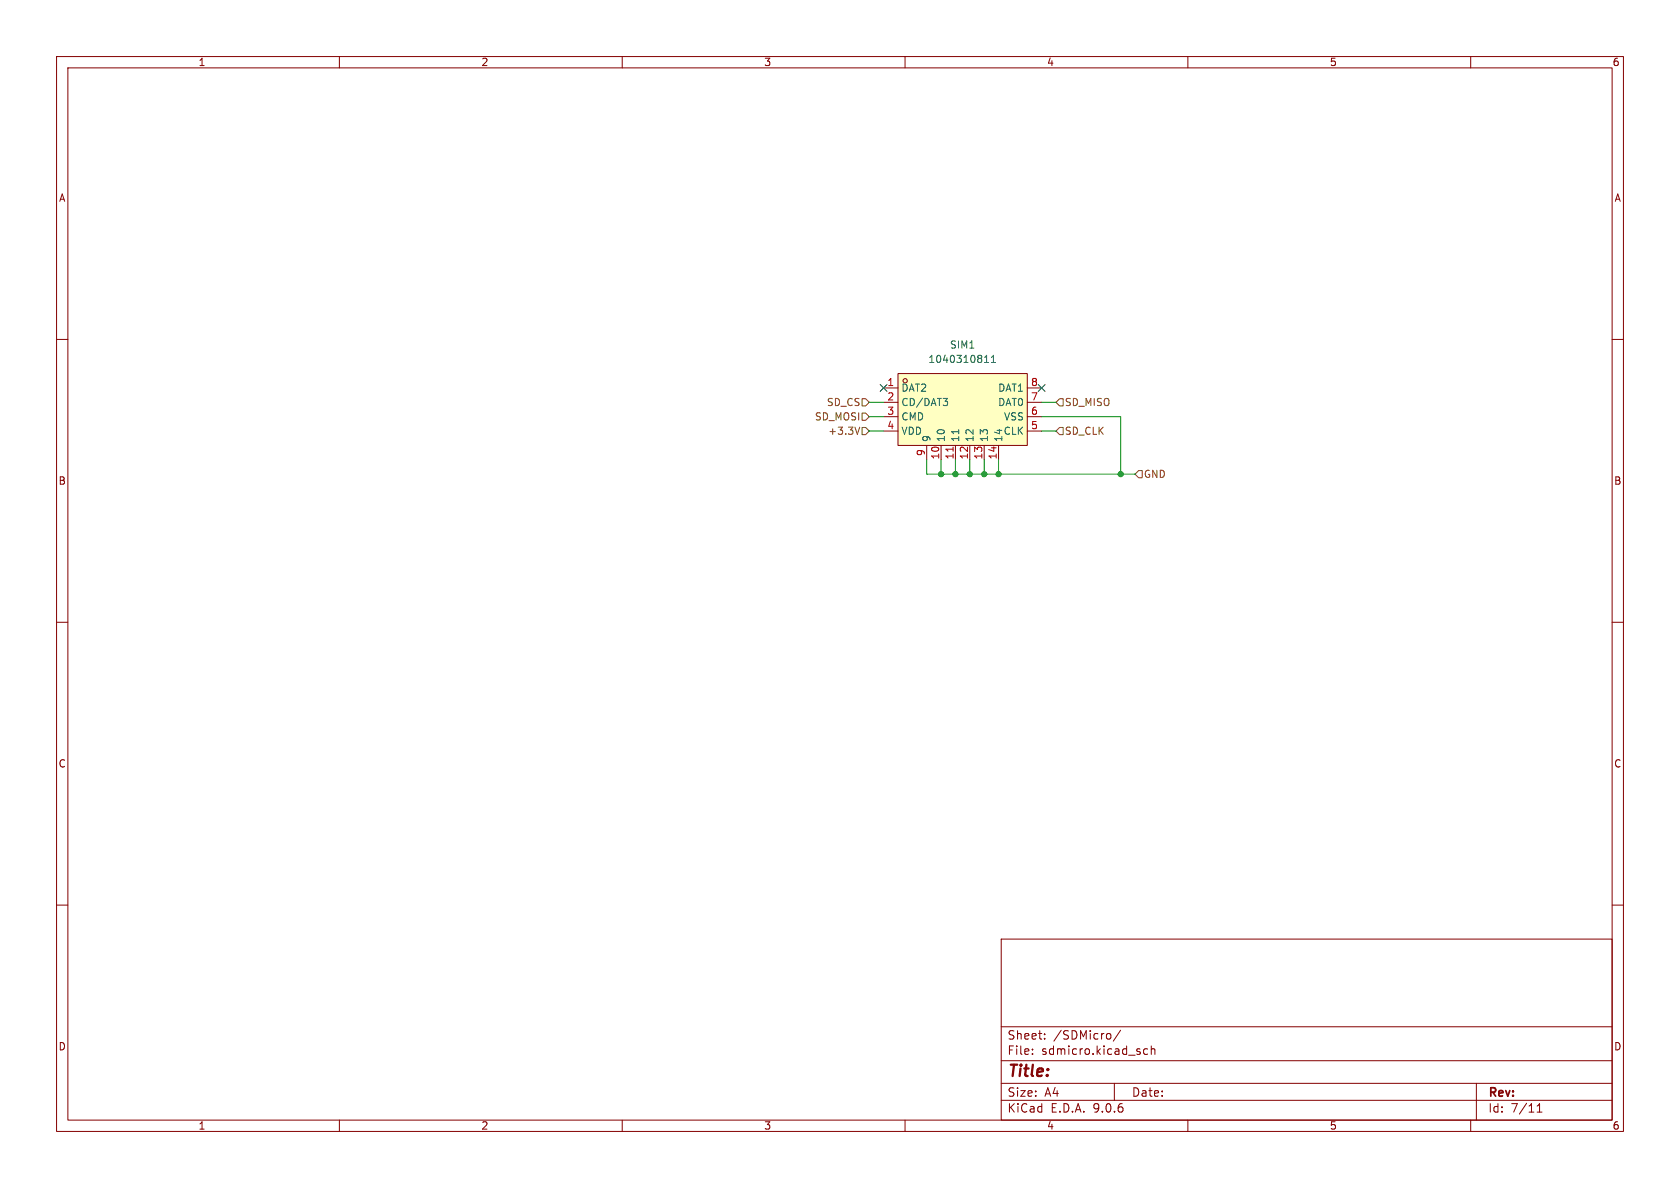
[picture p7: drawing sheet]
(kicad_sch
 (version 20250114)
 (generator "eeschema")
 (generator_version "9.0")
 (paper "A4")
 (lib_symbols
  (symbol "Library:1040310811" (exclude_from_sim no) (in_bom yes) (on_board yes)
   (property "Reference" "SIM" (at 0 10.16 0) (effects (font (size 1.27 1.27))))
   (property "Value" "1040310811" (at 0 -12.7 0) (effects (font (size 1.27 1.27))))
   (property "Footprint" "Library:SIM-SMD_8P-1040310811" (at 0 -15.24 0) (effects (font (size 1.27 1.27)) (hide yes)))
   (property "Datasheet" "https://www.lcsc.com/datasheet/C585350.pdf" (at 0 -17.78 0) (effects (font (size 1.27 1.27)) (hide yes)))
   (property "Description" "" (at 0 0 0) (effects (font (size 1.27 1.27)) (hide yes)))
   (property "Manufacturer" "MOLEX" (at 0 -20.32 0) (effects (font (size 1.27 1.27)) (hide yes)))
   (property "MPN" "1040310811" (at 0 -22.86 0) (effects (font (size 1.27 1.27)) (hide yes)))
   (property "LCSC Part" "C585350" (at 0 -25.4 0) (effects (font (size 1.27 1.27)) (hide yes)))
   (symbol "1040310811_0_1"
    (rectangle (start -11.43 7.62) (end 11.43 -5.08) (stroke (width 0) (type default)) (fill (type background)))
    (circle (center -10.16 6.35) (radius 0.38) (stroke (width 0) (type default)) (fill (type none)))
    (pin unspecified line (at -13.97 5.08 0) (length 2.54) (name "DAT2" (effects (font (size 1.27 1.27)))) (number "1" (effects (font (size 1.27 1.27)))))
    (pin unspecified line (at -13.97 2.54 0) (length 2.54) (name "CD/DAT3" (effects (font (size 1.27 1.27)))) (number "2" (effects (font (size 1.27 1.27)))))
    (pin unspecified line (at -13.97 0 0) (length 2.54) (name "CMD" (effects (font (size 1.27 1.27)))) (number "3" (effects (font (size 1.27 1.27)))))
    (pin unspecified line (at -13.97 -2.54 0) (length 2.54) (name "VDD" (effects (font (size 1.27 1.27)))) (number "4" (effects (font (size 1.27 1.27)))))
    (pin unspecified line (at -6.35 -7.62 90) (length 2.54) (name "9" (effects (font (size 1.27 1.27)))) (number "9" (effects (font (size 1.27 1.27)))))
    (pin unspecified line (at -3.81 -7.62 90) (length 2.54) (name "10" (effects (font (size 1.27 1.27)))) (number "10" (effects (font (size 1.27 1.27)))))
    (pin unspecified line (at -1.27 -7.62 90) (length 2.54) (name "11" (effects (font (size 1.27 1.27)))) (number "11" (effects (font (size 1.27 1.27)))))
    (pin unspecified line (at 1.27 -7.62 90) (length 2.54) (name "12" (effects (font (size 1.27 1.27)))) (number "12" (effects (font (size 1.27 1.27)))))
    (pin unspecified line (at 3.81 -7.62 90) (length 2.54) (name "13" (effects (font (size 1.27 1.27)))) (number "13" (effects (font (size 1.27 1.27)))))
    (pin unspecified line (at 6.35 -7.62 90) (length 2.54) (name "14" (effects (font (size 1.27 1.27)))) (number "14" (effects (font (size 1.27 1.27)))))
    (pin unspecified line (at 13.97 5.08 180) (length 2.54) (name "DAT1" (effects (font (size 1.27 1.27)))) (number "8" (effects (font (size 1.27 1.27)))))
    (pin unspecified line (at 13.97 2.54 180) (length 2.54) (name "DAT0" (effects (font (size 1.27 1.27)))) (number "7" (effects (font (size 1.27 1.27)))))
    (pin unspecified line (at 13.97 0 180) (length 2.54) (name "VSS" (effects (font (size 1.27 1.27)))) (number "6" (effects (font (size 1.27 1.27)))))
    (pin unspecified line (at 13.97 -2.54 180) (length 2.54) (name "CLK" (effects (font (size 1.27 1.27)))) (number "5" (effects (font (size 1.27 1.27))))))
   (embedded_fonts no)))
 (junction
  (at 173.99 83.82)
  (diameter 0)
  (color 0 0 0 0))
 (junction
  (at 198.12 83.82)
  (diameter 0)
  (color 0 0 0 0))
 (junction
  (at 176.53 83.82)
  (diameter 0)
  (color 0 0 0 0))
 (junction
  (at 166.37 83.82)
  (diameter 0)
  (color 0 0 0 0))
 (junction
  (at 168.91 83.82)
  (diameter 0)
  (color 0 0 0 0))
 (junction
  (at 171.45 83.82)
  (diameter 0)
  (color 0 0 0 0))
 (no_connect
  (at 156.21 68.58))
 (no_connect
  (at 184.15 68.58))
 (wire
  (pts (xy 184.15 73.66) (xy 198.12 73.66))
  (stroke (width 0) (type default)))
 (wire
  (pts (xy 198.12 73.66) (xy 198.12 83.82))
  (stroke (width 0) (type default)))
 (wire
  (pts (xy 171.45 81.28) (xy 171.45 83.82))
  (stroke (width 0) (type default)))
 (wire
  (pts (xy 176.53 83.82) (xy 198.12 83.82))
  (stroke (width 0) (type default)))
 (wire
  (pts (xy 168.91 81.28) (xy 168.91 83.82))
  (stroke (width 0) (type default)))
 (wire
  (pts (xy 163.83 83.82) (xy 166.37 83.82))
  (stroke (width 0) (type default)))
 (wire
  (pts (xy 173.99 83.82) (xy 176.53 83.82))
  (stroke (width 0) (type default)))
 (wire
  (pts (xy 184.15 71.12) (xy 186.69 71.12))
  (stroke (width 0) (type default)))
 (wire
  (pts (xy 166.37 81.28) (xy 166.37 83.82))
  (stroke (width 0) (type default)))
 (wire
  (pts (xy 176.53 81.28) (xy 176.53 83.82))
  (stroke (width 0) (type default)))
 (wire
  (pts (xy 184.15 76.2) (xy 186.69 76.2))
  (stroke (width 0) (type default)))
 (wire
  (pts (xy 166.37 83.82) (xy 168.91 83.82))
  (stroke (width 0) (type default)))
 (wire
  (pts (xy 198.12 83.82) (xy 200.66 83.82))
  (stroke (width 0) (type default)))
 (wire
  (pts (xy 163.83 81.28) (xy 163.83 83.82))
  (stroke (width 0) (type default)))
 (wire
  (pts (xy 171.45 83.82) (xy 173.99 83.82))
  (stroke (width 0) (type default)))
 (wire
  (pts (xy 173.99 81.28) (xy 173.99 83.82))
  (stroke (width 0) (type default)))
 (wire
  (pts (xy 153.67 76.2) (xy 156.21 76.2))
  (stroke (width 0) (type default)))
 (wire
  (pts (xy 168.91 83.82) (xy 171.45 83.82))
  (stroke (width 0) (type default)))
 (wire
  (pts (xy 153.67 73.66) (xy 156.21 73.66))
  (stroke (width 0) (type default)))
 (wire
  (pts (xy 153.67 71.12) (xy 156.21 71.12))
  (stroke (width 0) (type default)))
 (hierarchical_label "+3.3V"
  (shape input)
  (at 153.67 76.2 180)
  (effects (font (size 1.27 1.27)) (justify right)))
 (hierarchical_label "SD_MISO"
  (shape input)
  (at 186.69 71.12 0)
  (effects (font (size 1.27 1.27)) (justify left)))
 (hierarchical_label "GND"
  (shape input)
  (at 200.66 83.82 0)
  (effects (font (size 1.27 1.27)) (justify left)))
 (hierarchical_label "SD_CLK"
  (shape input)
  (at 186.69 76.2 0)
  (effects (font (size 1.27 1.27)) (justify left)))
 (hierarchical_label "SD_CS"
  (shape input)
  (at 153.67 71.12 180)
  (effects (font (size 1.27 1.27)) (justify right)))
 (hierarchical_label "SD_MOSI"
  (shape input)
  (at 153.67 73.66 180)
  (effects (font (size 1.27 1.27)) (justify right)))
 (symbol
  (lib_id "Library:1040310811")
  (at 170.18 73.66 0)
  (unit 1)
  (exclude_from_sim no)
  (in_bom yes)
  (on_board yes)
  (dnp no)
  (fields_autoplaced yes)
  (property "Reference" "SIM1" (at 170.18 60.96 0) (effects (font (size 1.27 1.27))))
  (property "Value" "1040310811" (at 170.18 63.5 0) (effects (font (size 1.27 1.27))))
  (property "Footprint" "Library:SIM-SMD_8P-1040310811" (at 170.18 88.9 0) (effects (font (size 1.27 1.27)) (hide yes)))
  (property "Datasheet" "https://www.lcsc.com/datasheet/C585350.pdf" (at 170.18 91.44 0) (effects (font (size 1.27 1.27)) (hide yes)))
  (property "Description" "" (at 170.18 73.66 0) (effects (font (size 1.27 1.27)) (hide yes)))
  (property "Manufacturer" "MOLEX" (at 170.18 93.98 0) (effects (font (size 1.27 1.27)) (hide yes)))
  (property "MPN" "1040310811" (at 170.18 96.52 0) (effects (font (size 1.27 1.27)) (hide yes)))
  (property "LCSC Part" "C585350" (at 170.18 99.06 0) (effects (font (size 1.27 1.27)) (hide yes)))
  (pin "9")
  (pin "12")
  (pin "10")
  (pin "7")
  (pin "5")
  (pin "2")
  (pin "13")
  (pin "3")
  (pin "14")
  (pin "6")
  (pin "4")
  (pin "8")
  (pin "1")
  (pin "11")))
